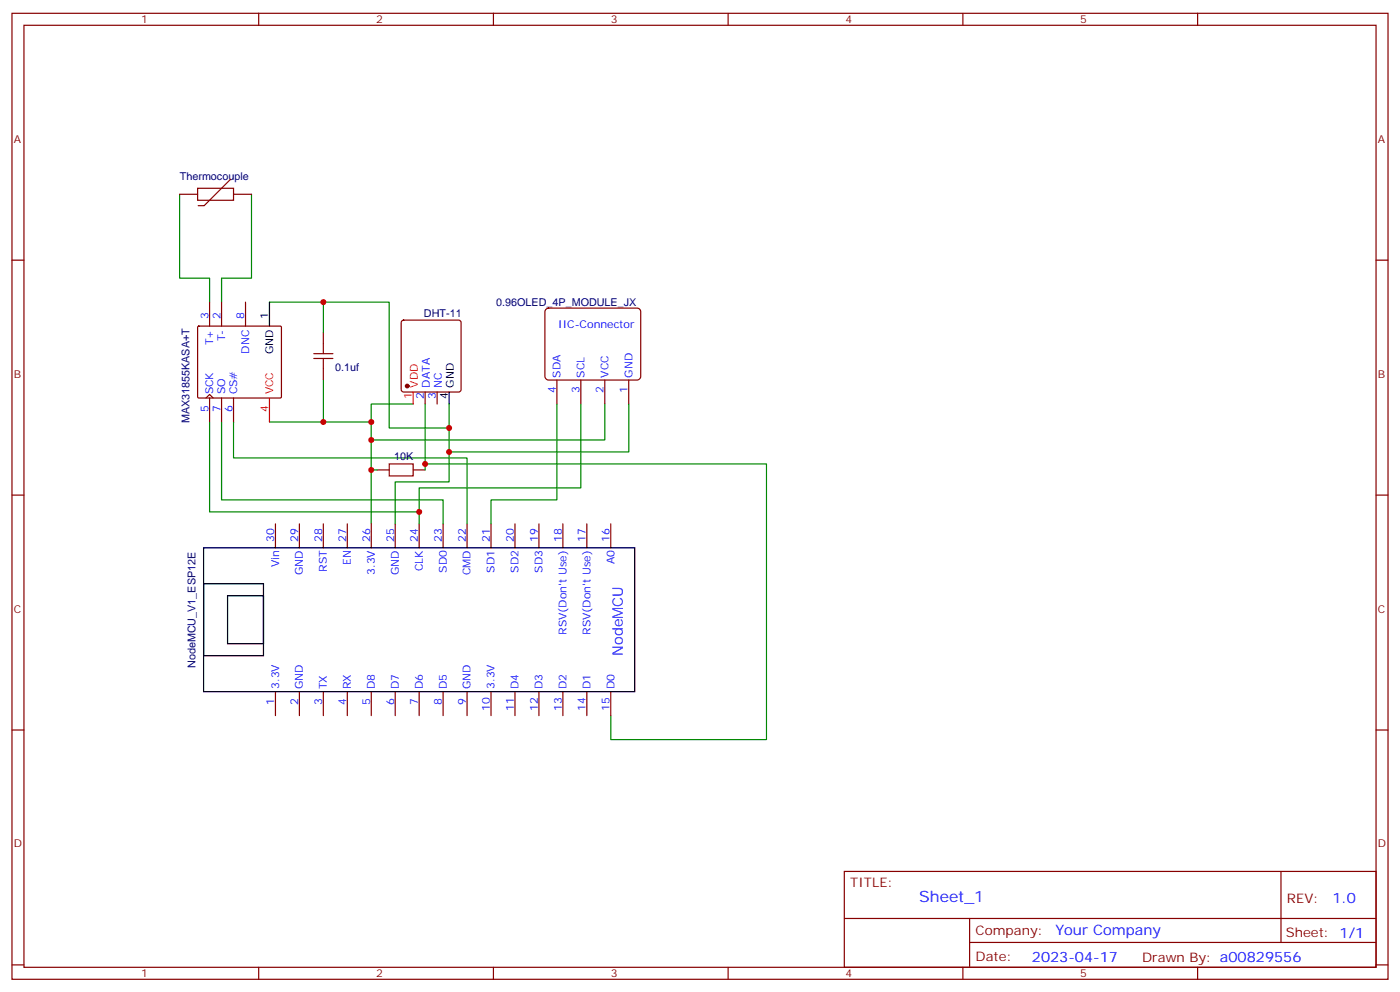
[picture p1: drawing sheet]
<svg xmlns="http://www.w3.org/2000/svg" width="412mm" height="292mm" viewBox="0 0 412 292" stroke-linecap="round" stroke-linejoin="round" font-family="sans-serif">
<g fill="none" stroke="#870000" stroke-width=".35">
<path d="M3.5 3.9h405.4v284.4h-405.4zM7.1 7.4h398.2v277.3h-398.2zM76.2 3.9v3.5M145.3 3.9v3.5M214.5 3.9v3.5M283.6 3.9v3.5M352.8 3.9v3.5M52.9 57.2h5.3M58.2 55.4h10.6v3.5h-10.6zM67.9 52.8l-7.8 7.7h-1.7M68.8 57.2h5.3M3.5 76.6h3.6"/>
<path d="M405.3 76.6h3.6M58.3 96.2l.3-.2h24.1l.2 .3-.1 20.7-.3 .2-24.1-.1-.2-.3zM61.7 88.9v7.1M65.3 88.9v7.1M72.3 88.9v7.1M95.2 97.8v3.5M118.4 94.4l.5-.2h16.2l.5 .2 .2 .5v19.8l-.2 .5-.5 .2h-16.2l-.5-.2-.2-.5v-19.8zM160.7 91.1l.9-.4h26.1l.6 .2 .4 .9v19l-.2 .6-.8 .5h-26.1l-.7-.3-.4-.8v-19zM60.7 117.2l1-1.1 1.1 1.1M61.7 117.2v7M65.3 117.2v7M68.8 117.2v7"/>
<path d="M95.2 108.3v3.6M125.2 115.4v3.5M128.8 115.4v3.5M164 111.9v7M171.1 111.9v7M178.2 111.9v7M185.2 111.9v7M111.1 138.3h3.6M121.7 138.3h3.5M3.5 145.7h3.6M81.1 154.2v7.1M88.2 154.2v7.1"/>
<path d="M95.2 154.2v7.1M102.3 154.2v7.1M109.4 154.2v7.1M116.4 154.2v7.1M123.5 154.2v7.1M130.5 154.2v7.1M137.6 154.2v7.1M144.6 154.2v7.1M151.7 154.2v7.1M158.7 154.2v7.1M165.8 154.2v7.1M172.9 154.2v7.1"/>
<path d="M179.9 154.2v7.1M405.3 145.7h3.6M3.5 214.9h3.6M81.1 203.6v7M88.2 203.6v7M95.2 203.6v7M102.3 203.6v7M109.4 203.6v7M116.4 203.6v7M123.5 203.6v7M130.5 203.6v7M137.6 203.6v7"/>
<path d="M144.6 203.6v7M151.7 203.6v7M158.7 203.6v7M165.8 203.6v7M172.9 203.6v7M179.9 203.6v7M405.3 214.9h3.6M248.7 256.5h156.6v28.2h-156.6zM377.3 256.5v20.9M248.7 270.4h156.5M285.6 277.4h119.6M285.6 270.4v14.1"/>
<path d="M3.5 284h3.6M76.2 284.7v3.6M145.3 284.7v3.6M214.5 284.7v3.6M283.6 284.7v3.6M352.8 284.7v3.6M405.3 284h3.6"/>
</g>
<g fill="none" stroke="#008700" stroke-width=".35">
<path d="M52.9 57.2v24.7h8.8v7M74.1 57.2v24.7h-8.8v7M79.4 88.9h35.3v37.1h17.6M95.2 88.9v8.9M95.2 111.9v12.3M121.7 118.9h-12.3v35.3M125.2 118.9v17.7h100.6v81.1h-45.9v-7.1M132.3 118.9v23h-15.9v12.3M164 118.9v28.2h-19.4v7.1M171.1 118.9v24.7h-47.6v7.1M178.2 118.9v10.6h-68.8M185.2 118.9v14.1h-52.9"/>
<path d="M61.7 124.2v26.5h61.8v3.5M65.3 124.2v22.9h65.2v7.1M68.8 124.2v10.6h68.8v19.4M79.4 124.2h30M109.4 138.3h1.7M125.2 136.6v1.7"/>
</g>
<path d="M79.4 88.9v7.1M132.3 115.4v3.5M60 161.3h127v42.3h-127zM60 171.8h17.6v21.2h-17.6zM67 175.4h10.6v14.1h-10.6z" fill="none" stroke="#000" stroke-width=".35"/>
<path d="M79.4 117.2v7M121.7 115.4v3.5" fill="none" stroke="#f00" stroke-width=".35"/>
<circle cx="119.9" cy="113.6" r=".53" fill="#870000" stroke="#870000" stroke-width=".35"/>
<path d="M92.4 104.1h5.7M92.4 105.5h5.7M95.2 101.3v2.8M95.2 105.5v2.8M114.7 136.6h7v3.5h-7z" fill="none" stroke="#a10000" stroke-width=".35"/>
<g fill="#c00">
<circle cx="132.3" cy="126" r=".88"/>
<circle cx="109.4" cy="124.2" r=".88"/>
<circle cx="95.3" cy="88.9" r=".88"/>
<circle cx="95.3" cy="124.2" r=".88"/>
<circle cx="123.5" cy="150.7" r=".88"/>
<circle cx="109.4" cy="129.5" r=".88"/>
<circle cx="132.3" cy="133" r=".88"/>
<circle cx="125.2" cy="136.6" r=".88"/>
<circle cx="109.4" cy="138.3" r=".88"/>
</g>
<text font-size="4.6" fill="#00f" x="270.8" y="265.5">Sheet_1</text>
<g font-size="4.2" fill="#00f">
<text x="183.4" y="193" transform="rotate(-90 183.4 193)">NodeMCU</text>
<text x="392.5" y="265.8">1.0</text>
<text x="310.9" y="275.3">Your Company</text>
<text x="304" y="283.1">2023-04-17</text>
</g>
<g font-size="3.9" fill="#800">
<text x="250.5" y="261.1">TITLE:</text>
<text x="379.1" y="265.8">REV:</text>
<text x="287.4" y="275.3">Company:</text>
<text x="378.7" y="275.9">Sheet: 1/1</text>
<text x="287.4" y="283">Date:</text>
<text x="336.4" y="283.1">Drawn By: a00829556</text>
</g>
<g font-size="3.2" fill="#800">
<text x="41.6" y="6.9">1</text>
<text x="110.8" y="6.9">2</text>
<text x="179.9" y="6.9">3</text>
<text x="249.1" y="6.9">4</text>
<text x="318.2" y="6.9">5</text>
<text x="4.1" y="42">A</text>
<text x="405.9" y="42">A</text>
<text x="4.1" y="111.2">B</text>
<text x="405.9" y="111.2">B</text>
<text x="4.1" y="180.3">C</text>
<text x="405.9" y="180.3">C</text>
<text x="4.1" y="249.4">D</text>
<text x="405.9" y="249.4">D</text>
<text x="41.6" y="287.7">1</text>
<text x="110.8" y="287.7">2</text>
<text x="179.9" y="287.7">3</text>
<text x="249.1" y="287.7">4</text>
<text x="318.2" y="287.7">5</text>
</g>
<g font-size="3.2" fill="#000080">
<text x="53" y="53">Thermocouple</text>
<text x="124.9" y="93.2">DHT-11</text>
<text x="146.2" y="90.1">0.96OLED_4P_MODULE_JX</text>
<text x="98.8" y="109.1">0.1uf</text>
<text x="55.8" y="124.6" transform="rotate(-90 55.8 124.6)">MAX31855KASA+T</text>
<text x="116.1" y="135.5">10K</text>
<text x="57.6" y="196.6" transform="rotate(-90 57.6 196.6)">NodeMCU_V1_ESP12E</text>
</g>
<g font-size="3.2" fill="#00f">
<text x="61.4" y="93.9" transform="rotate(-90 61.4 93.9)">3</text>
<text x="64.9" y="93.9" transform="rotate(-90 64.9 93.9)">2</text>
<text x="72" y="93.9" transform="rotate(-90 72 93.9)">8</text>
<text x="62.8" y="101.6" transform="rotate(-90 62.8 101.6)">T+</text>
<text x="66.3" y="100.4" transform="rotate(-90 66.3 100.4)">T-</text>
<text x="164.4" y="96.6">IIC-Connector</text>
<text x="73.4" y="104.1" transform="rotate(-90 73.4 104.1)">DNC</text>
<text x="165.1" y="111.2" transform="rotate(-90 165.1 111.2)">SDA</text>
<text x="172.2" y="111.2" transform="rotate(-90 172.2 111.2)">SCL</text>
<text x="179.2" y="111.2" transform="rotate(-90 179.2 111.2)">VCC</text>
<text x="186.3" y="111.2" transform="rotate(-90 186.3 111.2)">GND</text>
<text x="62.8" y="116.1" transform="rotate(-90 62.8 116.1)">SCK</text>
<text x="66.3" y="116.1" transform="rotate(-90 66.3 116.1)">SO</text>
<text x="69.8" y="116.1" transform="rotate(-90 69.8 116.1)">CS#</text>
<text x="124.9" y="117.6" transform="rotate(-90 124.9 117.6)">2</text>
<text x="126.6" y="114.1" transform="rotate(-90 126.6 114.1)">DATA</text>
<text x="128.4" y="117.6" transform="rotate(-90 128.4 117.6)">3</text>
<text x="130.2" y="114.1" transform="rotate(-90 130.2 114.1)">NC</text>
<text x="163.7" y="115.6" transform="rotate(-90 163.7 115.6)">4</text>
<text x="170.7" y="115.6" transform="rotate(-90 170.7 115.6)">3</text>
<text x="177.8" y="115.6" transform="rotate(-90 177.8 115.6)">2</text>
<text x="184.9" y="115.6" transform="rotate(-90 184.9 115.6)">1</text>
<text x="61.4" y="121.3" transform="rotate(-90 61.4 121.3)">5</text>
<text x="64.9" y="121.3" transform="rotate(-90 64.9 121.3)">7</text>
<text x="68.4" y="121.3" transform="rotate(-90 68.4 121.3)">6</text>
<text x="80.8" y="159.5" transform="rotate(-90 80.8 159.5)">30</text>
<text x="87.8" y="159.5" transform="rotate(-90 87.8 159.5)">29</text>
<text x="94.9" y="159.5" transform="rotate(-90 94.9 159.5)">28</text>
<text x="102" y="159.5" transform="rotate(-90 102 159.5)">27</text>
<text x="109" y="159.5" transform="rotate(-90 109 159.5)">26</text>
<text x="116.1" y="159.5" transform="rotate(-90 116.1 159.5)">25</text>
<text x="123.1" y="159.5" transform="rotate(-90 123.1 159.5)">24</text>
<text x="130.2" y="159.5" transform="rotate(-90 130.2 159.5)">23</text>
<text x="137.2" y="159.5" transform="rotate(-90 137.2 159.5)">22</text>
<text x="144.3" y="159.5" transform="rotate(-90 144.3 159.5)">21</text>
<text x="151.3" y="159.5" transform="rotate(-90 151.3 159.5)">20</text>
<text x="158.4" y="159.5" transform="rotate(-90 158.4 159.5)">19</text>
<text x="165.5" y="159.5" transform="rotate(-90 165.5 159.5)">18</text>
<text x="172.5" y="159.5" transform="rotate(-90 172.5 159.5)">17</text>
<text x="179.6" y="159.5" transform="rotate(-90 179.6 159.5)">16</text>
<text x="82.2" y="167" transform="rotate(-90 82.2 167)">Vin</text>
<text x="103.4" y="166.3" transform="rotate(-90 103.4 166.3)">EN</text>
<text x="181" y="166.1" transform="rotate(-90 181 166.1)">A0</text>
<text x="89.3" y="169.2" transform="rotate(-90 89.3 169.2)">GND</text>
<text x="96.3" y="168.3" transform="rotate(-90 96.3 168.3)">RST</text>
<text x="110.4" y="169.3" transform="rotate(-90 110.4 169.3)">3.3V</text>
<text x="117.5" y="169.2" transform="rotate(-90 117.5 169.2)">GND</text>
<text x="124.5" y="168.1" transform="rotate(-90 124.5 168.1)">CLK</text>
<text x="131.6" y="168.6" transform="rotate(-90 131.6 168.6)">SD0</text>
<text x="138.6" y="169.3" transform="rotate(-90 138.6 169.3)">CMD</text>
<text x="145.7" y="168.6" transform="rotate(-90 145.7 168.6)">SD1</text>
<text x="152.8" y="168.6" transform="rotate(-90 152.8 168.6)">SD2</text>
<text x="159.8" y="168.6" transform="rotate(-90 159.8 168.6)">SD3</text>
<text x="166.9" y="186.8" transform="rotate(-90 166.9 186.8)">RSV(Don't Use)</text>
<text x="173.9" y="186.8" transform="rotate(-90 173.9 186.8)">RSV(Don't Use)</text>
<text x="82.2" y="202.9" transform="rotate(-90 82.2 202.9)">3.3V</text>
<text x="89.3" y="202.9" transform="rotate(-90 89.3 202.9)">GND</text>
<text x="96.3" y="202.9" transform="rotate(-90 96.3 202.9)">TX</text>
<text x="103.4" y="202.9" transform="rotate(-90 103.4 202.9)">RX</text>
<text x="110.4" y="202.9" transform="rotate(-90 110.4 202.9)">D8</text>
<text x="117.5" y="202.9" transform="rotate(-90 117.5 202.9)">D7</text>
<text x="124.5" y="202.9" transform="rotate(-90 124.5 202.9)">D6</text>
<text x="131.6" y="202.9" transform="rotate(-90 131.6 202.9)">D5</text>
<text x="138.6" y="202.9" transform="rotate(-90 138.6 202.9)">GND</text>
<text x="145.7" y="202.9" transform="rotate(-90 145.7 202.9)">3.3V</text>
<text x="152.8" y="202.9" transform="rotate(-90 152.8 202.9)">D4</text>
<text x="159.8" y="202.9" transform="rotate(-90 159.8 202.9)">D3</text>
<text x="166.9" y="202.9" transform="rotate(-90 166.9 202.9)">D2</text>
<text x="173.9" y="202.9" transform="rotate(-90 173.9 202.9)">D1</text>
<text x="181" y="202.9" transform="rotate(-90 181 202.9)">D0</text>
<text x="80.8" y="207.4" transform="rotate(-90 80.8 207.4)">1</text>
<text x="87.8" y="207.4" transform="rotate(-90 87.8 207.4)">2</text>
<text x="94.9" y="207.4" transform="rotate(-90 94.9 207.4)">3</text>
<text x="102" y="207.4" transform="rotate(-90 102 207.4)">4</text>
<text x="109" y="207.4" transform="rotate(-90 109 207.4)">5</text>
<text x="116.1" y="207.4" transform="rotate(-90 116.1 207.4)">6</text>
<text x="123.1" y="207.4" transform="rotate(-90 123.1 207.4)">7</text>
<text x="130.2" y="207.4" transform="rotate(-90 130.2 207.4)">8</text>
<text x="137.2" y="207.4" transform="rotate(-90 137.2 207.4)">9</text>
<text x="144.3" y="209.4" transform="rotate(-90 144.3 209.4)">10</text>
<text x="151.3" y="209.4" transform="rotate(-90 151.3 209.4)">11</text>
<text x="158.4" y="209.4" transform="rotate(-90 158.4 209.4)">12</text>
<text x="165.5" y="209.4" transform="rotate(-90 165.5 209.4)">13</text>
<text x="172.5" y="209.4" transform="rotate(-90 172.5 209.4)">14</text>
<text x="179.6" y="209.4" transform="rotate(-90 179.6 209.4)">15</text>
</g>
<g font-size="3.2">
<text x="79" y="93.9" transform="rotate(-90 79 93.9)">1</text>
<text x="80.4" y="104.3" transform="rotate(-90 80.4 104.3)">GND</text>
<text x="131.9" y="117.6" transform="rotate(-90 131.9 117.6)">4</text>
<text x="133.7" y="114.1" transform="rotate(-90 133.7 114.1)">GND</text>
</g>
<g font-size="3.2" fill="#f00">
<text x="80.4" y="116.1" transform="rotate(-90 80.4 116.1)">VCC</text>
<text x="121.4" y="117.6" transform="rotate(-90 121.4 117.6)">1</text>
<text x="123.1" y="114.1" transform="rotate(-90 123.1 114.1)">VDD</text>
<text x="79" y="121.3" transform="rotate(-90 79 121.3)">4</text>
</g>
</svg>
